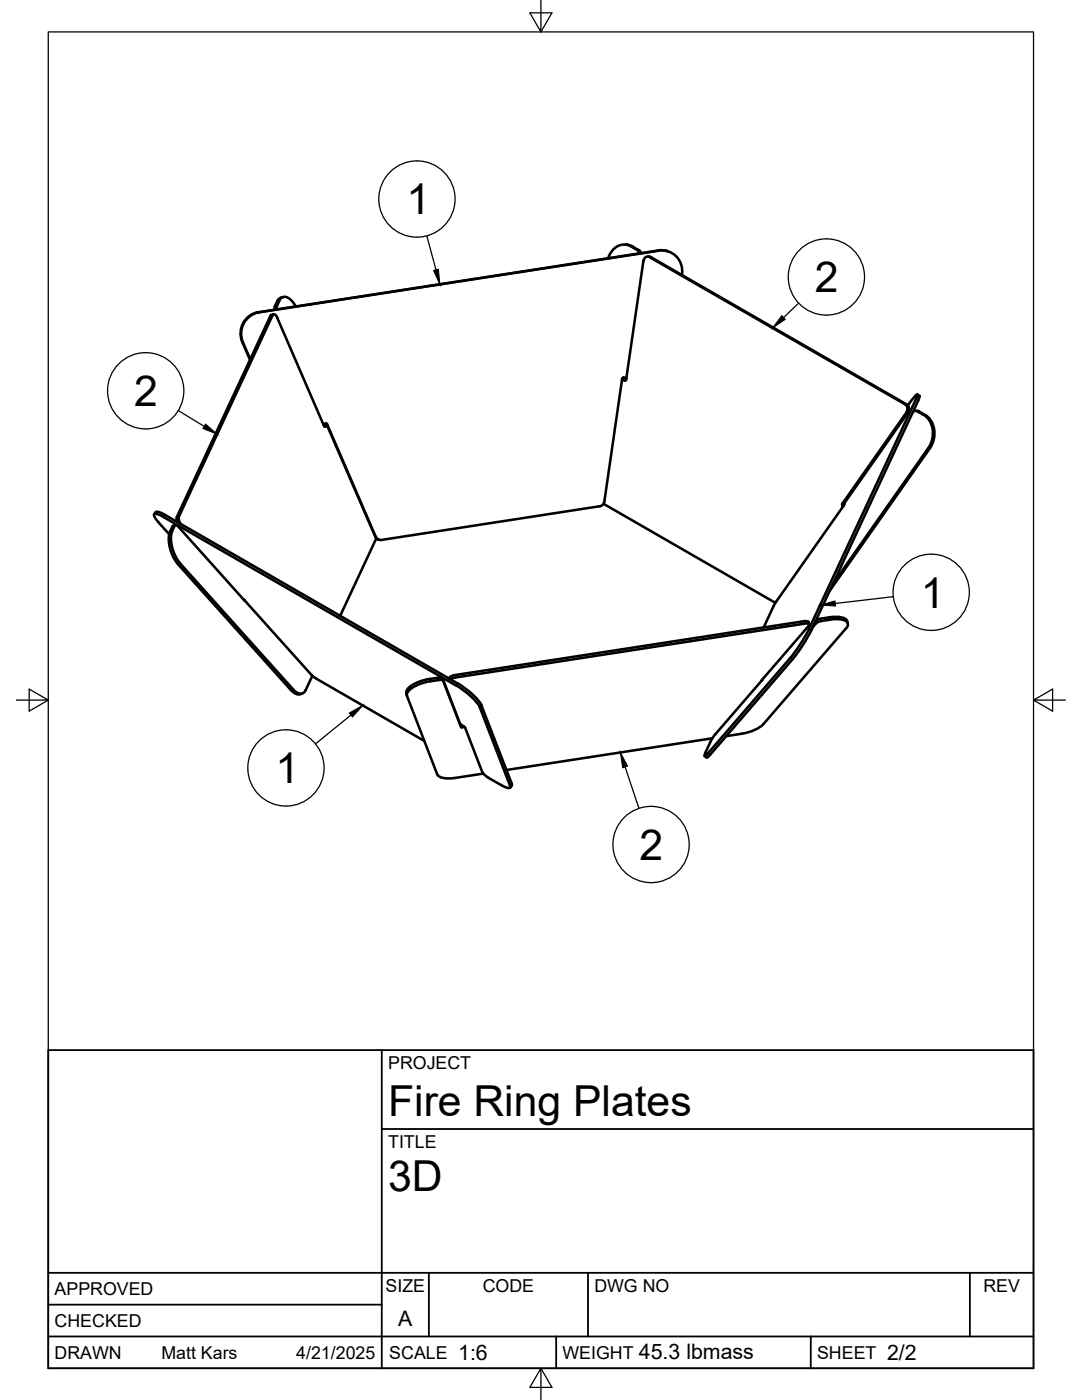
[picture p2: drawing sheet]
<svg xmlns="http://www.w3.org/2000/svg" width="216mm" height="279mm" viewBox="0 0 216 279" stroke-linecap="round" stroke-linejoin="round" font-family="sans-serif">
<!-- layer: Visible -->
<g fill="none" stroke="#000" stroke-width=".51">
<path d="M55.7 60a1.24 1.24 0 0 1 1.1-.8 1.24 1.24 0 0 1 1.1 .6l1.1 1.3M56 59.4l-.4 .3-.3 .4M56.5 59.3l-.5 .2M124.8 48.8l.6 .1 .8 .3M126.2 49.2l1.3 .7M127.5 49.9l.4 .6M127.6 50.6l-.1-.3a3.5 3.5 0 0 0-2-1.3 3.3 3.3 0 0 0-4.2 2.5M128.4 52.1l-3.5 23.6M129.3 51.2h.3M129.6 51.3l51 29.4a1.21 1.21 0 0 1 .2 1.6M129.6 51.3a.87 .87 0 0 0-1.2 .8M129.6 51.2l51.3 29.5a1.21 1.21 0 0 1 .3 1.7l-12.8 18.2"/>
<path d="M131.3 50l-79.7 12.3a4.3 4.3 0 0 0-3.3 5.9l1.6 3.6M131.3 50h1.2l.8 .2M136.1 54.9a4.1 4.1 0 0 0-4.7-4.9l-79.7 12.3a4.3 4.3 0 0 0-3.2 6M48.5 68.3l1.4 3.4M54.4 62.9l-18.7 40.1M54.4 62.9l.1-.2a.65 .65 0 0 1 .8 .7l9.4 21.6M54.6 62.7l-.6 .3-18.7 40.2M55.3 60.2a1.95 1.95 0 0 0-.5 1.6M55.8 60a1.92 1.92 0 0 0-.5 1.7M124.4 75.4l.1 .5M124.5 75.9h.3M125 75.7l-.3 .2-.6-.1"/>
<path d="M125 75.4h-.7l-.2 .2-3.5 24.5a1.07 1.07 0 0 1-.9 .9l-43.6 6.8a1 1 0 0 1-1.1-.6M183 78.7l.5 .3M183.2 79.9l-21.3 45.9M183.5 79l-.3 .9M64.5 84.7l.6-.2 .2 .2 9.7 22.5M64.6 84.7l.1 .4M65.1 84.5l.1 .1M65.1 84.5v.1M65.1 84.6v.4l-.2 .2-.2-.2M65.2 84.6l9.7 22.5 .6 .6M180.8 82.3l-12.7 18.2 .1 .6M181.1 80.9l1.3-1.6 .6-.6-.2 .9-21.4 45.9"/>
<path d="M182.1 82.2a.71 .71 0 0 1 .9-.1l1.3 .7M182.8 82l.6 .1M183.3 82.1a4.8 4.8 0 0 1 2.3 7.3l-20.1 28.6M184.3 82.8a4.8 4.8 0 0 1 1 6.6l-19.1 27.1M30.8 102.6l.3-.4a1.31 1.31 0 0 1 1.2 .2l.6 .3M32.6 103.1l58.4 33.7M32.6 103.1l-.6-.3a1.36 1.36 0 0 0-1.2-.2 1.2 1.2 0 0 0 .4 1.2l2.6 2.8M32.9 102.7l58.4 33.7M33.9 106.1a7.3 7.3 0 0 0 1.6 6.5l22.5 25.1M34.4 105.9a7.3 7.3 0 0 0 1.6 6.5M34.8 104.9l-.4 1M34.8 104.9l.2-.1 .5 .2"/>
<path d="M35 104.8l-.5 .2-.6 1.1M35.3 103.2v.9M35.5 105l26.6 29.6M35.7 103v.7l.3 .8M35.9 112.4l22.6 25.2a1.59 1.59 0 0 0 2.2 .5l.3-.4M48.6 119.6l.2 .2M48.8 119.8l.1 .1M75.1 107.4l-7.2 15.5M75.5 107.7h.1M120.4 100.5l34.3 19.8M168.3 101l-13.5 19.2-2.4 5M168.4 100.6v.3"/>
<path d="M168.4 100.6l-.1 .1M168.4 100.6l.1-.1-.1 .2M168.4 100.7l-.1 .3M58 137.7a1.98 1.98 0 0 0 1.9 .8M60.3 138.4l-.4 .2M62.1 134.6l1 .8M62.3 134.9l-1.3 2.8M63.1 135.4l21.6 12.5M81.2 138.9l6.1 15.6a2.79 2.79 0 0 0 2.7 .8l6.4-.9M85.7 135.5a7.3 7.3 0 0 0-4.5 2.2l-.1 .3 .1 .8M85.9 136a7.1 7.1 0 0 0-4.6 2.2l-.1 .7M87.5 135.7l-1.6 .3"/>
<path d="M87.6 135.7h.6l.2 .2 3.6 9.2h.3M88.3 135.4l3.6 9.3M88.3 135.4l-.5-.2-2.1 .3M90.8 134.7l-.9 .3-.3 .4M90.9 135.2l-1 .4M91 136.7a14.1 14.1 0 0 1 4.8 4.4M91.3 136.3a14.1 14.1 0 0 1 4.8 4.4M152 135.8l-9.3 10.8M152.2 135.5l-.2 .3M157.8 131.2l-17.2 19.7v-.4l.2-.5M158.2 131.5l-16.5 19.1-.5 .5-.6-.2M160.4 124l-69.6 10.7"/>
<path d="M160.5 124h.6l.3 .2M161.3 124.2l.2 .5M161.4 124.9l-9.4 10.8M161.4 124.9v-.4l-.8-.1-69.7 10.8M161.4 125.5l-1.7 3-1.9 2.7M161.9 125.8l-1.7 3-2 2.7M162.8 123.9l1-.4a9.7 9.7 0 0 1 4.4-.2l.7 .4 .2 .3M163.9 123.9l2.3-.3h1.7a1.05 1.05 0 0 1 1.1 .6 1.05 1.05 0 0 1-.1 1.2M163.9 123.9l-.3 .1a2.27 2.27 0 0 0-1.4 1.2M168.8 125.4l-16.5 19.1-.8 .7-1.3 .6a19.8 19.8 0 0 1-5.3 1.1M169 124l.2 .5M91.9 144.6l.2 .1"/>
<path d="M92.1 144.7l.7 .5M92.1 144.7h-.2M92.6 145.1h-.3M92.8 145.2l3.5 8.9 1.2 1.1M95.7 141.2l6.1 15.6M96.1 140.8l6 15.6v.4l-.3 .4M97.4 155.2l2.6 1.5M100 156.7a2.5 2.5 0 0 0 1.7 .5l.1-.4M142.2 147.3l-41.2 6.4M142.7 146.6l-.8 1.2-1.1 2.2"/>
</g>
<!-- layer: Visible Narrow -->
<g fill="none" stroke="#000" stroke-width=".25">
<path d="M125.9 49.2h.3M127.1 49.9h.4M129.6 51.3h.3M131.3 50h.1M48.3 68.2l.2 .1M51.6 62.3h.1M54.4 62.9l-.4 .2M55.3 61l-.5 .1M55.8 60l-.5 .2M124.1 75.6h.3M124.2 75.8l.3 .1M124.7 75.9h.1"/>
<path d="M182.8 79.6l.4 .3M64.9 85.2h-.1M65.1 85l-.4 .1M65.3 84.7l-.6 .1M180.6 80.7h.3M180.8 82.3l.4 .1M183 82.1h.3M184.3 82.8h.3M185.3 89.4h.3M32.9 102.7l-.3 .4M34.4 105.9l-.5 .2M34.8 104.9l-.4 .2"/>
<path d="M35.7 103l-.4 .2M35.9 112.4l-.4 .2M48.8 119.8h.1M74.9 107.1l.1 .1M168.1 100.9h.2M168.1 100.5l.3 .1M168.4 100.6h.1M58.5 137.6l-.5 .1M85.7 135.5l.2 .5M87.4 135.3l.1 .4M88.3 135.4l.1 .5M90.8 134.7l.1 .5"/>
<path d="M91.3 136.4l-.3 .4M152.1 135.6v.1M157.8 131.2l.4 .3M160.4 124l.2 .5M161.4 125.5l.5 .3M162.7 124l.1 .4M163.8 123.5l.1 .4M165.5 123.2l.1 .5M91.9 144.7l.1 .4M91.9 144.6h.1M92.2 144.8l.1 .3M96.1 140.8l-.4 .4"/>
<path d="M102.1 156.4l-.3 .4M141.3 150.3l.4 .3"/>
</g>
<!-- layer: Border -->
<path d="M9.6 6.4h196.6v266.7h-196.6zM107.9 0v6.4l-2.2-3.8h4.4l-2.2 3.8M3.3 139.7h6.3l-3.8-2.2v4.4l3.8-2.2M206.2 139.7l3.8 2.2v-4.4l-3.8 2.2h6.4M107.9 273.1l2.2 3.8h-4.4l2.2-3.8v6.3" fill="none" stroke="#000" stroke-width=".25"/>
<!-- layer: Titleblock -->
<path d="M9.6 209.6h196.6v63.5h-196.6zM76.2 209.6v63.5M76.2 225.3h130M9.6 254h196.6M85.6 254v12.7M117.3 254v12.7M193.5 254v12.7M9.6 266.7h196.6M9.6 260.4h66.6M111 266.7v6.4M161.8 266.7v6.4" fill="none" stroke="#000" stroke-width=".36"/>
<!-- layer: Balloons -->
<g fill="none" stroke="#000" stroke-width=".25">
<circle cx="83.2" cy="39.7" r="7.6"/>
<circle cx="164.9" cy="55.3" r="7.6"/>
<circle cx="29.1" cy="78" r="7.6"/>
<circle cx="185.8" cy="118.2" r="7.6"/>
<circle cx="57.1" cy="153.3" r="7.6"/>
<circle cx="129.9" cy="168.5" r="7.6"/>
</g>
<!-- layer: 0 -->
<path d="M86.5 54l1-.3 .3 3.1zM156 63l.7 .7-2.6 1.8zM41 84.6l2.3 2.1-2.8-1.2zM163.6 120.8l3-.9 .1 1zM69.7 142.3l2.7-1.5-2.1 2.3zM123.8 150.2l1.4 2.7-1 .3z" fill="#000" stroke="#000" stroke-width=".2"/>
<path d="M85.2 47.1l1.8 6.7M159.3 60.5l-2.9 2.9M35.6 81.9l5.1 3.2M178.2 119.1l-11.5 1.3M70 142.7l-7.1 5.8M124.7 153.1l2.8 8.2" fill="none" stroke="#000" stroke-width=".25"/>
<g font-size="8.5">
<text x="81.1" y="42.8">1</text>
<text x="162.6" y="58.3">2</text>
<text x="26.8" y="81">2</text>
<text x="183.7" y="121.3">1</text>
<text x="55" y="156.3">1</text>
<text x="127.6" y="171.6">2</text>
<text x="77.4" y="222.8">Fire Ring Plates</text>
<text x="77.4" y="237.8">3D</text>
</g>
<g font-size="4.3">
<text x="79.5" y="264.5">A</text>
<text x="91.4" y="271.4">1:6</text>
<text x="127.5" y="271.3">45.3 lbmass</text>
<text x="177" y="271.4">2/2</text>
</g>
<g font-size="3.5">
<text x="77.4" y="213.4">PROJECT</text>
<text x="77.4" y="229.1">TITLE</text>
<text x="76.9" y="257.8">SIZE</text>
<text x="96.3" y="257.8">CODE</text>
<text x="118.6" y="257.8">DWG NO</text>
<text x="196.2" y="257.8">REV</text>
<text x="10.9" y="258.5">APPROVED</text>
<text x="10.9" y="264.8">CHECKED</text>
<text x="10.9" y="271.2">DRAWN</text>
<text x="32.2" y="271.2">Matt Kars</text>
<text x="59.1" y="271.2">4/21/2025</text>
<text x="77.7" y="271.2">SCALE</text>
<text x="112.2" y="271.2">WEIGHT</text>
<text x="163" y="271.2">SHEET</text>
</g>
</svg>
